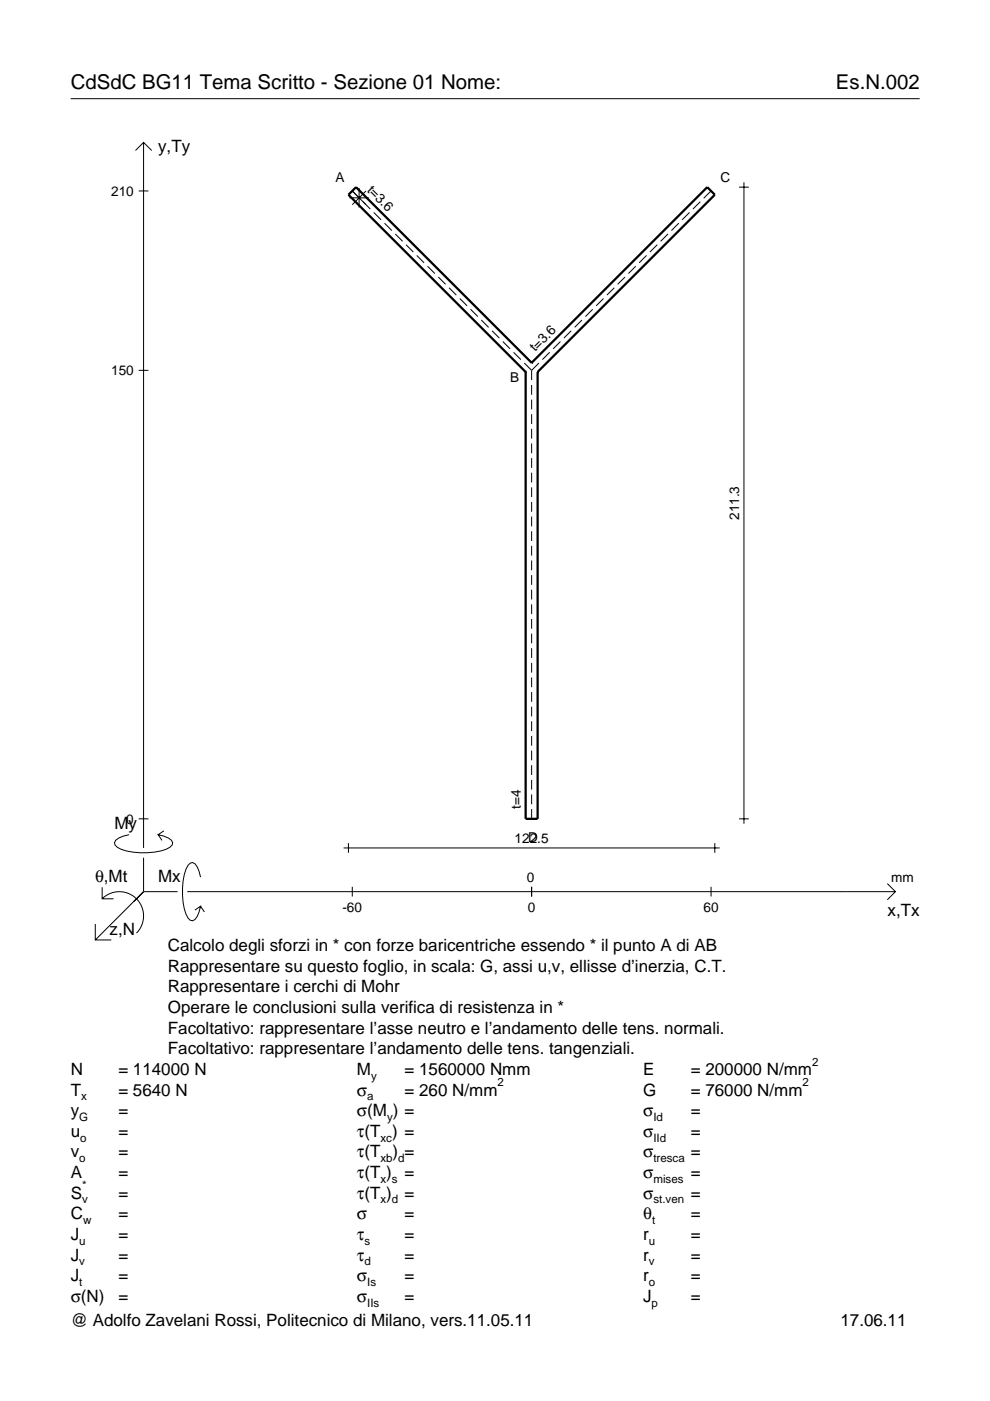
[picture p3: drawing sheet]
<svg xmlns="http://www.w3.org/2000/svg" width="210mm" height="297mm" viewBox="0 0 210 297" stroke-linecap="round" stroke-linejoin="round" font-family="sans-serif">
<g fill="none" stroke="#000" stroke-width=".21">
<path d="M15 20.9h180M28.7 31.9l1.7-1.7 1.8 1.7M30.4 30.2v149.6M76.1 39.9v4.1M156.7 39.7h2.1M157.7 38.7v135.9M29.4 40.5h2.1M74.1 41.9h4.1M74.7 40.5l3.8 3.8M77.6 40.5l-2.9 2.9M79.2 45l1.6 1.6M81.5 47.3l1.6 1.6"/>
<path d="M83.8 49.6l1.6 1.6M86.1 51.9l1.5 1.5M88.4 54.2l1.5 1.5M90.6 56.4l1.6 1.6M92.9 58.7l1.6 1.6M132.5 58.7l-1.5 1.6M134.8 56.4l-1.6 1.6M137.1 54.2l-1.6 1.5M139.4 51.9l-1.6 1.5M141.6 49.6l-1.5 1.6M143.9 47.3l-1.5 1.6M146.2 45l-1.6 1.6"/>
<path d="M148.5 42.8l-1.6 1.5M150.8 40.5l-1.6 1.5M29.4 78.5h2.1M95.2 61l1.6 1.6M97.5 63.3l1.5 1.5M99.8 65.6l1.5 1.5M102 67.9l1.6 1.5M104.3 70.1l1.6 1.6M106.6 72.4l1.6 1.6M108.9 74.7l1.5 1.5M111.2 77l1.5 1.5M112.7 78.5v2.1"/>
<path d="M114.3 77l-1.6 1.5M116.5 74.7l-1.5 1.5M118.8 72.4l-1.5 1.6M121.1 70.1l-1.5 1.6M123.4 67.9l-1.6 1.5M125.7 65.6l-1.6 1.5M128 63.3l-1.6 1.5M130.2 61l-1.5 1.6M112.7 81.6v2.1M112.7 84.7v2.1M112.7 87.8v2.1M112.7 90.9v2.1"/>
<path d="M112.7 94v2.1M112.7 97.1v2.1M112.7 100.2v2.1M112.7 103.3v2.1M112.7 106.4v2.1M112.7 109.5v2.1M112.7 112.6v2.1M112.7 115.7v2.1M112.7 118.8v2.1M112.7 121.9v2.1M112.7 125v2.1M112.7 128.1v2.1"/>
<path d="M112.7 131.2v2.1M112.7 134.3v2.1M112.7 137.4v2.1M112.7 140.5v2.1M112.7 143.6v2.1M112.7 146.7v2.1M112.7 149.8v2.1M112.7 152.9v2.1M112.7 156v2.1M112.7 159.1v2.1M27.3 177a3.6 3.6 0 0 0-3 1.7l.1 .5a5.6 5.6 0 0 0 3.8 1.5 13.4 13.4 0 0 0 7.8-1l.5-.5 .1-.5a3.6 3.6 0 0 0-3.1-1.7l.8 1.2M29.4 173.6h2.1"/>
<path d="M34.7 176.2l-1.2 .8M72.8 179.8h79.8M73.9 178.8v2M112.7 162.2v2.1M112.7 165.3v2.1M112.7 168.4v2.1M112.7 171.5v2.1M151.6 178.8v2M156.7 173.6h2.1M20.2 195.9v3.4h3.4M21.7 190.6a5.1 5.1 0 0 1 7.2 0 5.1 5.1 0 0 1 0 7.2M21.7 188.1v2.5h2.4"/>
<path d="M30.4 181.8v7.3M30.4 189.1l-10.2 10.2M30.4 189.1h7.2M39.7 189.1h150.1M42.5 186a3.6 3.6 0 0 0-1.7-3.1l-.5 .1a5.7 5.7 0 0 0-1.5 3.8 13.3 13.3 0 0 0 1 7.8l.5 .5 .5 .1a3.6 3.6 0 0 0 1.7-3.1l-1.2 .9M42.5 192.1l.8 1.3M74.7 188v2.1M112.7 188v2.1M150.8 188v2.1M188.1 187.3l1.7 1.8-1.7 1.7"/>
</g>
<path d="M111.4 78.9h.1M111.4 78.9v94.7h2.6v-94.7M112.7 76.9h.1M112.7 76.9l-37.2-37.2-1.6 1.6 37.5 37.6M112.7 76.9l37.2-37.2 1.7 1.6-37.6 37.6M114 78.9h.1" fill="none" stroke="#000" stroke-width=".48"/>
<g font-size="4.3">
<text x="15" y="18.9">CdSdC BG11 Tema Scritto - Sezione 01 Nome:</text>
<text x="177.2" y="18.9">Es.N.002</text>
</g>
<g font-size="3.6">
<text x="33.5" y="32.3">y,Ty</text>
<text x="24.3" y="175.7">My</text>
<text x="20.1" y="187">θ,Mt</text>
<text x="33.5" y="187">Mx</text>
<text x="188.2" y="194.2">x,Tx</text>
<text x="23.2" y="198.3">z,N</text>
<text x="35.6" y="201.7">Calcolo degli sforzi in * con forze baricentriche essendo * il punto A di AB</text>
<text x="35.6" y="206">Rappresentare su questo foglio, in scala: G, assi u,v, ellisse d’inerzia, C.T.</text>
<text x="35.6" y="210.4">Rappresentare i cerchi di Mohr</text>
<text x="35.6" y="214.8">Operare le conclusioni sulla verifica di resistenza in *</text>
<text x="35.6" y="219.2">Facoltativo: rappresentare l’asse neutro e l’andamento delle tens. normali.</text>
<text x="15" y="227.9">N</text>
<text x="25.1" y="227.9">= 114000 N</text>
<text x="35.6" y="223.5">Facoltativo: rappresentare l’andamento delle tens. tangenziali.</text>
<text x="75.7" y="227.9">M</text>
<text x="85.8" y="227.9">= 1560000 Nmm</text>
<text x="136.4" y="227.9">E</text>
<text x="146.5" y="227.9">= 200000 N/mm</text>
<text x="15" y="232.3">T</text>
<text x="25.1" y="232.3">= 5640 N</text>
<text x="75.7" y="232.3">σ</text>
<text x="85.8" y="232.3">= 260 N/mm</text>
<text x="136.4" y="232.3">G</text>
<text x="146.5" y="232.3">= 76000 N/mm</text>
<text x="15" y="236.7">y</text>
<text x="25.1" y="236.7">=</text>
<text x="75.7" y="236.7">σ(M ) =</text>
<text x="136.4" y="236.7">σ</text>
<text x="146.5" y="236.7">=</text>
<text x="15" y="245.4">v</text>
<text x="15" y="241">u</text>
<text x="25.1" y="245.4">=</text>
<text x="25.1" y="241">=</text>
<text x="75.7" y="245.4">τ(T</text>
<text x="75.7" y="241">τ(T ) =</text>
<text x="83.3" y="245.4">) =</text>
<text x="136.4" y="241">σ</text>
<text x="136.4" y="245.4">σ</text>
<text x="146.5" y="241">=</text>
<text x="146.5" y="245.4">=</text>
<text x="15" y="249.8">A</text>
<text x="25.1" y="249.8">=</text>
<text x="75.7" y="249.8">τ(T )</text>
<text x="85.8" y="249.8">=</text>
<text x="136.4" y="249.8">σ</text>
<text x="146.5" y="249.8">=</text>
<text x="15" y="254.2">S</text>
<text x="25.1" y="254.2">=</text>
<text x="75.7" y="254.2">τ(T )</text>
<text x="85.8" y="254.2">=</text>
<text x="136.4" y="254.2">σ</text>
<text x="146.5" y="254.2">=</text>
<text x="15" y="262.9">J</text>
<text x="15" y="258.5">C</text>
<text x="25.1" y="262.9">=</text>
<text x="25.1" y="258.5">=</text>
<text x="75.7" y="258.5">σ</text>
<text x="75.7" y="262.9">τ</text>
<text x="85.8" y="258.5">=</text>
<text x="85.8" y="262.9">=</text>
<text x="136.4" y="258.5">θ</text>
<text x="136.4" y="262.9">r</text>
<text x="146.5" y="262.9">=</text>
<text x="146.5" y="258.5">=</text>
<text x="15" y="267.3">J</text>
<text x="25.1" y="267.3">=</text>
<text x="75.7" y="267.3">τ</text>
<text x="85.8" y="267.3">=</text>
<text x="136.4" y="267.3">r</text>
<text x="146.5" y="267.3">=</text>
<text x="15" y="271.7">J</text>
<text x="25.1" y="271.7">=</text>
<text x="75.7" y="271.7">σ</text>
<text x="85.8" y="271.7">=</text>
<text x="136.4" y="271.7">r</text>
<text x="146.5" y="271.7">=</text>
<text x="15" y="276">σ(N)</text>
<text x="15" y="281.2">@ Adolfo Zavelani Rossi, Politecnico di Milano, vers.11.05.11</text>
<text x="25.1" y="276">=</text>
<text x="75.7" y="276">σ</text>
<text x="85.8" y="276">=</text>
<text x="136.4" y="276">J</text>
<text x="146.5" y="276">=</text>
<text x="178.2" y="281.2">17.06.11</text>
</g>
<g font-size="2.9">
<text x="23.6" y="41.5">210</text>
<text x="71.1" y="38.6">A</text>
<text x="77.7" y="40.4" transform="rotate(45 77.7 40.4)">t=3.6</text>
<text x="152.8" y="38.6">C</text>
<text x="113.4" y="74.7" transform="rotate(-45 113.4 74.7)">t=3.6</text>
<text x="23.6" y="79.5">150</text>
<text x="108.2" y="81">B</text>
<text x="156.7" y="110.2" transform="rotate(-90 156.7 110.2)">211.3</text>
<text x="110.4" y="171.6" transform="rotate(-90 110.4 171.6)">t=4</text>
<text x="26.8" y="174.6">0</text>
<text x="109.1" y="178.8">122.5</text>
<text x="112" y="178.6">D</text>
<text x="111.7" y="187">0</text>
<text x="189" y="187">mm</text>
<text x="72.6" y="193.4">-60</text>
<text x="111.9" y="193.4">0</text>
<text x="149.2" y="193.4">60</text>
</g>
<g font-size="2.4">
<text x="172.2" y="225.9">2</text>
<text x="17.2" y="233.3">x</text>
<text x="77.9" y="233.3">a</text>
<text x="78.7" y="228.9">y</text>
<text x="105.5" y="230.3">2</text>
<text x="170.2" y="230.3">2</text>
<text x="16.8" y="237.7">G</text>
<text x="82.1" y="237.7">y</text>
<text x="138.5" y="237.7">Id</text>
<text x="17" y="242">o</text>
<text x="80.7" y="242">xc</text>
<text x="138.5" y="242">IId</text>
<text x="16.8" y="246.4">o</text>
<text x="80.7" y="250.8">x s</text>
<text x="80.7" y="246.4">xb d</text>
<text x="138.5" y="246.4">tresca</text>
<text x="138.5" y="250.8">mises</text>
<text x="17.4" y="255.2">v</text>
<text x="17.4" y="252.2">*</text>
<text x="80.7" y="255.2">x d</text>
<text x="138.5" y="255.2">st.ven</text>
<text x="16.8" y="263.9">u</text>
<text x="17.6" y="259.5">w</text>
<text x="77.3" y="263.9">s</text>
<text x="137.6" y="263.9">u</text>
<text x="138.2" y="259.5">t</text>
<text x="16.8" y="268.3">v</text>
<text x="77.3" y="268.3">d</text>
<text x="137.6" y="268.3">v</text>
<text x="16.8" y="272.7">t</text>
<text x="77.9" y="272.7">Is</text>
<text x="137.6" y="272.7">o</text>
<text x="77.9" y="277">IIs</text>
<text x="138.2" y="277">p</text>
</g>
</svg>
